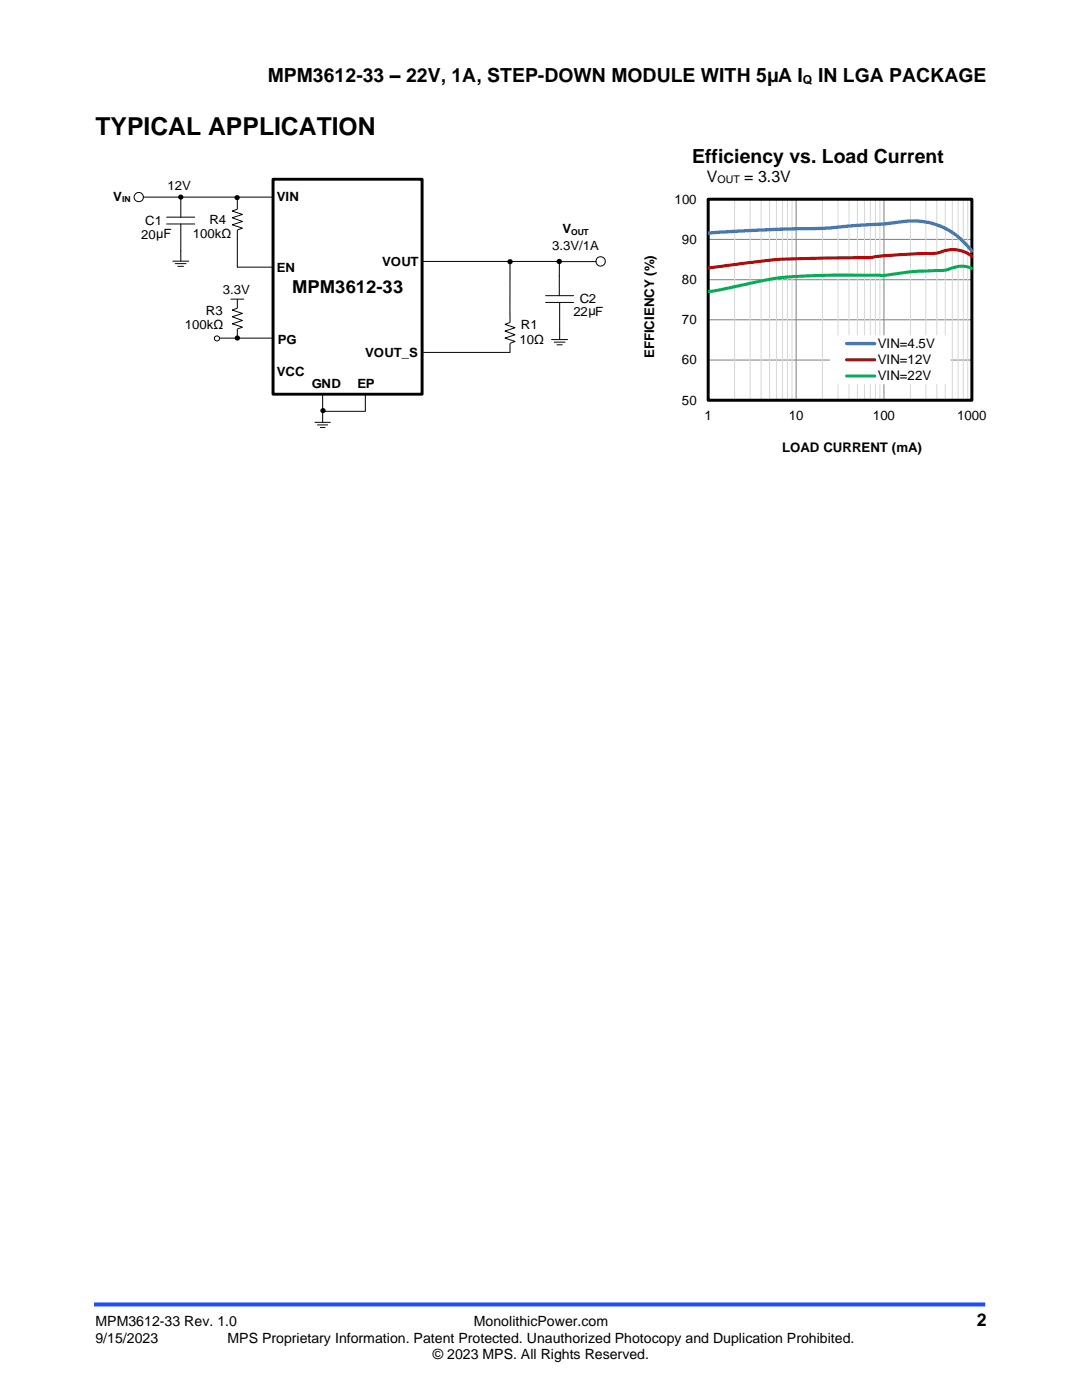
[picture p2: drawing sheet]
<svg xmlns="http://www.w3.org/2000/svg" width="216mm" height="279mm" viewBox="0 0 216 279" stroke-linecap="round" stroke-linejoin="round" font-family="sans-serif">
<path d="M18.8 260.3h177.8" fill="none" stroke="#1c4eff" stroke-width=".79" stroke-linecap="butt"/>
<path d="M54.5 35.8h29.7v42.9h-29.7z" fill="none" stroke="#000" stroke-width=".58"/>
<path d="M54.5 39.3h-18.4v4M33.3 43.3h5.6M33.3 44.7h5.6M34.5 52.1h3.2M35 52.6h2.1M36.1 44.7v7.4M101 52.2h10.4M111.6 52.2h7.3M64.4 78.7v5.6M62.8 84.3h3.2M63.3 84.8h2.1M63.8 85.3h1.1" fill="none" stroke="#000" stroke-width=".2"/>
<g fill="#000">
<circle cx="36.1" cy="39.3" r=".53"/>
<circle cx="101.8" cy="52.2" r=".53"/>
<circle cx="111.6" cy="52.2" r=".54"/>
</g>
<circle cx="27.7" cy="39.3" r=".93" fill="#fff"/>
<g fill="none" stroke="#000" stroke-width=".2">
<path d="M28.6 39.3h7.5M35.5 53.2h1.1M46.1 59.7h2.5M47.4 53.3h7.1M47.4 59.7v1.8l-1.1 .4 2.1 .7-2.1 .6 2.1 .8-2.1 .6 2.1 .7-1 .4v1.8M84.3 52.2h16.8M108.9 59h5.6M111.6 52.5v6.5M43.8 67.5h10.7M101.8 62.6v1.8l-1.1 .3 2.1 .7-2.1 .7 2.1 .7-2.1 .7 2.1 .6-1 .4v1.8h-17.3M108.9 60.4h5.6M110.1 67.8h3.2"/>
<path d="M110.6 68.3h2.1M111.1 68.8h1.1M111.7 60.4v7.4"/>
<circle cx="27.7" cy="39.3" r=".93"/>
<circle cx="119.9" cy="52.2" r=".94"/>
</g>
<circle cx="43.3" cy="67.5" r=".51" fill="#fff"/>
<g fill="none" stroke="#000" stroke-width=".2">
<path d="M47.4 39.9v1.9l-1.1 .3 2.1 .7-2.1 .7 2.1 .7-2.1 .7 2.1 .6-1 .4v7.4M101.8 52.2l-.1 10.4M72.9 78.5v3.6h-8.5"/>
<circle cx="43.3" cy="67.5" r=".51"/>
</g>
<g fill="#000">
<circle cx="47.3" cy="39.4" r=".53"/>
<circle cx="47.4" cy="67.5" r=".53"/>
<circle cx="64.4" cy="82" r=".53"/>
</g>
<path d="M141.3 39.8h52.6v40.1M158.9 39.8v40.1M176.4 39.8v40.1M141.3 47.8h52.6M141.3 55.8h52.6M141.3 63.8h52.6M141.3 71.9h52.6" fill="none" stroke="#868686" stroke-width=".21"/>
<g fill="none" stroke="#d9d9d9" stroke-width=".21">
<path d="M146.6 39.8v40.1M149.7 39.8v40.1M151.9 39.8v40.1M153.6 39.8v40.1M154.9 39.8v40.1M156.1 39.8v40.1M157.1 39.8v40.1M158 39.8v40.1M164.1 39.8v40.1M167.2 39.8v40.1M169.4 39.8v40.1M171.1 39.8v40.1"/>
<path d="M172.5 39.8v40.1M173.7 39.8v40.1M174.7 39.8v40.1M175.6 39.8v40.1M181.7 39.8v40.1M184.7 39.8v40.1M186.9 39.8v40.1M188.6 39.8v40.1M190 39.8v40.1M191.2 39.8v40.1M192.2 39.8v40.1M193.1 39.8v40.1"/>
</g>
<path d="M141.3 39.8h52.6v40.1h-52.6z" fill="none" stroke="#000" stroke-width=".6"/>
<path d="M141.3 39.8v40.1h52.6" fill="none" stroke="#000" stroke-width=".21"/>
<path d="M141.2 46.5l16.6-.8a199.5 199.5 0 0 0 15.6-.9l4.2-.3a18.2 18.2 0 0 1 8.1 0 14.6 14.6 0 0 1 8.2 5.6" fill="none" stroke="#4a7ebb" stroke-width=".67"/>
<path d="M193.9 51.1a6.3 6.3 0 0 0-6.6-.7l-5.7 .3a55.3 55.3 0 0 0-8.2 .7l-9.8 .1a108.2 108.2 0 0 0-19.6 1.6l-2.8 .4" fill="none" stroke="#c00000" stroke-width=".6"/>
<path d="M193.9 53.6a5.6 5.6 0 0 0-4.9 .2l-1.6 .2a66.9 66.9 0 0 0-11.4 1l-10.6-.1a71.5 71.5 0 0 0-19.3 2.4l-4.9 .9" fill="none" stroke="#00b050" stroke-width=".6"/>
<path d="M165.6 66.9h24.1v9.8h-24.1z" fill-rule="evenodd" fill="#fff"/>
<path d="M168.9 68.6h5.7" fill="none" stroke="#4a7ebb" stroke-width=".67"/>
<path d="M168.9 71.8h5.7" fill="none" stroke="#c00000" stroke-width=".6"/>
<path d="M168.9 75h5.7" fill="none" stroke="#00b050" stroke-width=".6"/>
<text font-size="4.9" x="19" y="26.9">TYPICAL APPLICATION</text>
<g font-size="3.9">
<text x="53.4" y="16.3">MPM3612-33 – 22V, 1A, STEP-DOWN MODULE WITH 5µA I</text>
<text x="163.2" y="16.3">IN LGA PACKAGE</text>
<text x="138.1" y="32.6">Efficiency vs. Load Current</text>
</g>
<text font-size="3.6" x="58.3" y="58.4">MPM3612-33</text>
<text font-size="3.5" x="194.9" y="264.6">2</text>
<g font-size="3.2">
<text x="141" y="36.4">V</text>
<text x="148.5" y="36.4">= 3.3V</text>
</g>
<g font-size="2.8">
<text x="19" y="264.6">MPM3612-33 Rev. 1.0</text>
<text x="19" y="267.9">9/15/2023</text>
<text x="45.4" y="267.9">MPS Proprietary Information. Patent Protected. Unauthorized Photocopy and Duplication Prohibited.</text>
<text x="94.6" y="264.6">MonolithicPower.com</text>
<text x="86.4" y="271.2">© 2023 MPS. All Rights Reserved.</text>
</g>
<text font-size="2.7" x="130.5" y="71.5" transform="rotate(-90 130.5 71.5)">EFFICIENCY (%)</text>
<g font-size="2.6">
<text x="134.6" y="40.6">100</text>
<text x="136.1" y="48.6">90</text>
<text x="136.1" y="56.7">80</text>
<text x="136.1" y="64.7">70</text>
<text x="175.2" y="69.4">VIN=4.5V</text>
<text x="136.1" y="72.7">60</text>
<text x="175.2" y="72.7">VIN=12V</text>
<text x="175.2" y="75.9">VIN=22V</text>
<text x="136.1" y="80.7">50</text>
<text x="140.6" y="83.9">1</text>
<text x="157.4" y="83.9">10</text>
<text x="174.2" y="83.9">100</text>
<text x="191" y="83.9">1000</text>
<text x="156.1" y="90.2">LOAD CURRENT (mA)</text>
</g>
<g font-size="2.5">
<text x="160.2" y="16.7">Q</text>
<text x="22.6" y="40.1">V</text>
<text x="33.5" y="38">12V</text>
<text x="55.2" y="40.1">VIN</text>
<text x="28.2" y="47.6">20µF</text>
<text x="29" y="44.9">C1</text>
<text x="38.5" y="47.5">100kΩ</text>
<text x="41.8" y="44.8">R4</text>
<text x="112.2" y="46.5">V</text>
<text x="76.3" y="53.1">VOUT</text>
<text x="110.2" y="50">3.3V/1A</text>
<text x="44.5" y="58.8">3.3V</text>
<text x="55.2" y="54.3">EN</text>
<text x="36.9" y="65.6">100kΩ</text>
<text x="41.1" y="62.9">R3</text>
<text x="104" y="65.6">R1</text>
<text x="114.4" y="63.1">22µF</text>
<text x="115.7" y="60.5">C2</text>
<text x="55.5" y="68.6">PG</text>
<text x="72.9" y="71.3">VOUT_S</text>
<text x="103.7" y="68.7">10Ω</text>
<text x="55.2" y="75.1">VCC</text>
<text x="62.2" y="77.5">GND</text>
<text x="71.3" y="77.4">EP</text>
</g>
<text font-size="2.1" x="143.2" y="36.6">OUT</text>
<g font-size="1.7">
<text x="24.3" y="40.4">IN</text>
<text x="114" y="46.9">OUT</text>
</g>
</svg>
